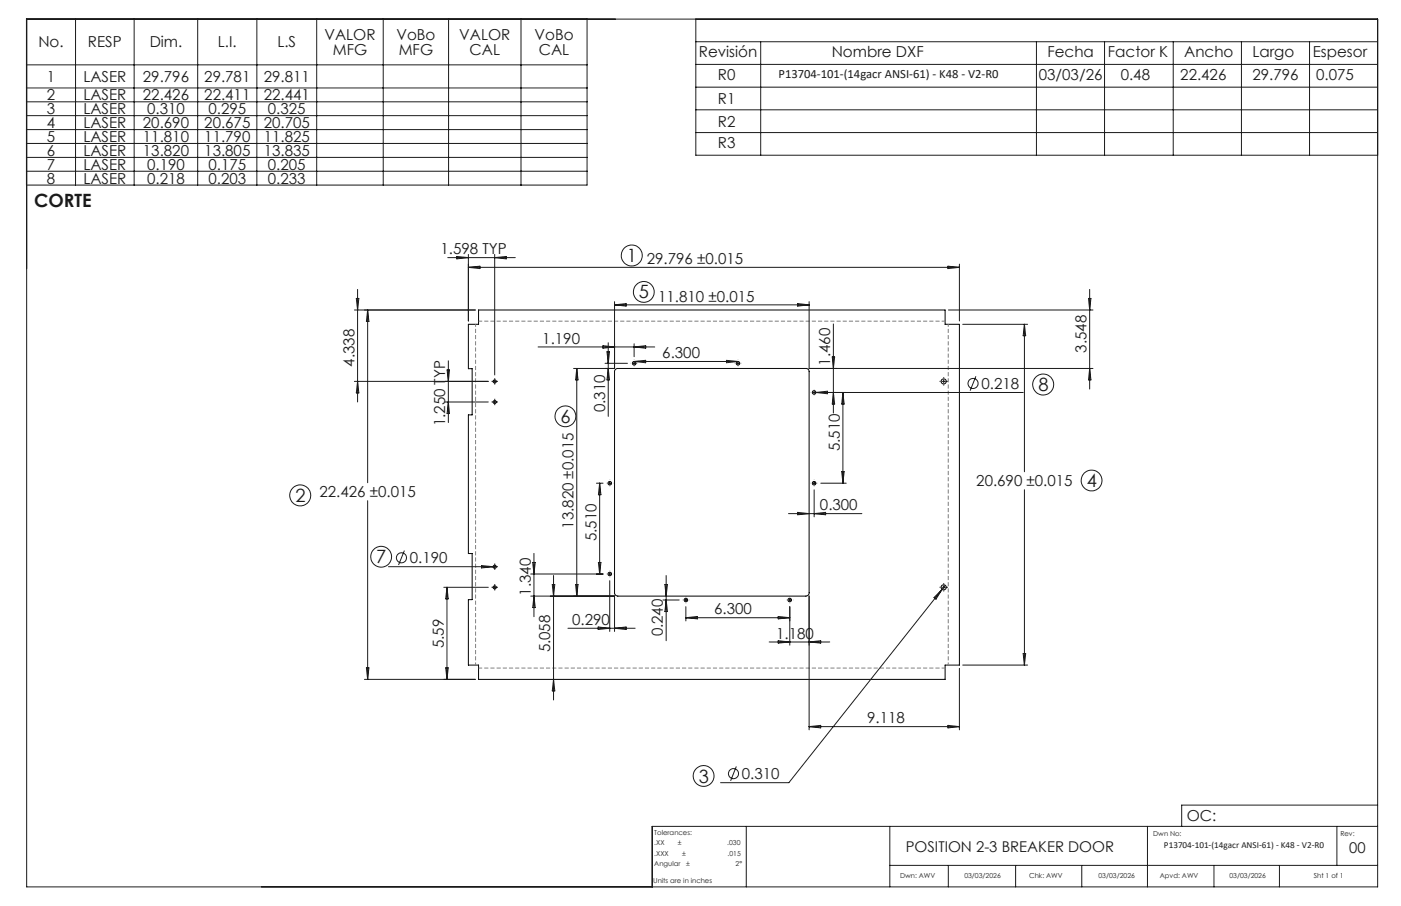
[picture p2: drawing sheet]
<svg xmlns="http://www.w3.org/2000/svg" width="432mm" height="279mm" viewBox="0 0 432 279" stroke-linecap="round" stroke-linejoin="round" font-family="sans-serif">
<g fill="none" stroke="#000" stroke-width=".31">
<path d="M147.5 95.6h143.8v4.4h4.4v105.1h-4.4v4.4h-143.8v-4.4h-3.1v-20.2h1.1v-14.2h-1.1v-42.7h1.1v-14.3h-1.1v-13.7h3.1zM189.7 113.9l.5-.3h58.2a.96 .96 0 0 1 1 1v68.2a1.02 1.02 0 0 1-1 1h-58a1.02 1.02 0 0 1-1-1v-68.4z"/>
<circle cx="152.5" cy="117.6" r=".49"/>
<circle cx="195.5" cy="112" r=".55"/>
<circle cx="227.5" cy="112" r=".55"/>
<circle cx="290.9" cy="117.6" r=".79"/>
<circle cx="152.5" cy="124" r=".49"/>
<circle cx="250.9" cy="121" r=".55"/>
<circle cx="187.9" cy="149" r=".56"/>
<circle cx="250.9" cy="149" r=".56"/>
<circle cx="152.5" cy="174.8" r=".49"/>
<circle cx="187.9" cy="177" r=".55"/>
<circle cx="152.5" cy="181.1" r=".49"/>
<circle cx="211.4" cy="185" r=".56"/>
<circle cx="243.4" cy="185" r=".56"/>
<circle cx="290.9" cy="181.1" r=".79"/>
</g>
<g fill="none" stroke="#191924" stroke-width=".31">
<path d="M8.1 5.8h172.8v51.3h-172.8zM8.2 5.9h416.4v267.6h-416.4zM23.3 5.8v51.3M41.3 5.8v51.3M60.9 5.8v51.3M79.2 5.8v51.3M97.6 5.8v51.3M118.1 5.8v51.3M138.3 5.8v51.3M160.6 5.8v51.3M214.5 12.9h210.1M214.5 5.9v42h210.1"/>
<path d="M214.5 19.9h210.1M234.5 12.9v35M319.4 12.9v35M340.4 12.9v35M361.6 12.9v35M382.6 12.9v35M403.6 12.9v35M8.1 20h172.8M8.1 27.1h172.8M8.1 31.4h172.8M8.1 35.7h172.8M8.1 40h172.8"/>
<path d="M214.5 26.9h210.1M214.5 33.9h210.1M8.1 44.2h172.8M8.1 48.5h172.8M8.1 52.8h172.8M214.5 40.9h210.1M138 79.4h20.8M140.8 79.1l3.6 .3-3.6 .4zM144.4 78.5v20.5M152.5 78.5v37.1M152.5 79.4l3.5-.3v.7zM109.2 95.6h37.3"/>
<path d="M109.8 92h.8l-.4 3.6zM110.2 89.3v34.7M113.3 95.6v53.3M113.3 95.6l.4 3.5h-.8zM144.4 82.4h151.3M144.4 82.4l3.5-.3v.7zM189.4 93v20.6h-12.6M189.4 94h60M189.4 94l3.6-.4v.8zM245.9 93.6l3.5 .4-3.5 .4zM249.4 93v20.6h87.5M256.9 99.9v27.5"/>
<path d="M292.2 82.1l3.5 .3-3.5 .4zM292.3 95.6h44.6M295.7 81.5v17.5M335.5 92h.7l-.4 3.6zM335.8 89.3v30.7M109.2 117.6h41.3M110.2 117.6l.4 3.6h-.8zM137.8 114.1h.7l-.3 3.5zM138.2 111.3v19M152 117.6h1M152.5 117.1v1M165.8 107h36"/>
<path d="M177.8 113.6l.4 3.6h-.8zM177.8 113.6v70.2M185.8 106.6l3.6 .4-3.6 .4zM186.5 112h6.9M187.1 108.5h.8l-.4 3.5zM187.5 113.6l.4 3.6h-.8zM187.5 105.7v22.7M194.9 112h1M195.4 111.5h32M195.4 111.5l3.6-.4v.8zM195.4 107l3.6-.4v.8zM195.4 106v4"/>
<path d="M195.4 111.5v1M223.9 111.1l3.5 .4-3.5 .4zM226.9 112h1.1M227.4 111.5v1M256.5 110.1h.7l-.3 3.5zM290.3 117.6h1.1M290.9 117.1v1M296.7 100h20M300.8 116l-1.8 4.5M315.7 100v45.5M315.7 100l.4 3.5h-.8zM335.8 113.6l.4 3.6h-.7z"/>
<path d="M137.2 124h13.3M138.2 124l.3 3.5h-.7zM152 124h1M152.5 123.5v1M250.4 121h65M250.9 120.5v1M251.5 121l3.5-.3v.7zM256.9 121l.3 3.6h-.7zM259.8 121v28M259.8 121l.4 3.6h-.8zM113.3 154.4v55.1M183.8 149h2.1"/>
<path d="M184.8 149v28M184.8 149l.4 3.6h-.8zM187.4 149h1M187.9 148.5v1M243 158.4h22.6M245.9 158l3.5 .4-3.5 .4zM250.4 149h1M250.9 148.5v1M250.9 151.1v8.3M250.9 158.4l3.6-.4v.8zM253 149h7.8M259.4 145.5h.8l-.4 3.5z"/>
<path d="M315.7 151v54.1M119.7 174.8h33.3M124.6 169.8l-1.8 4.4M148.4 174.4l3.6 .4-3.6 .4zM152.5 174.3v1M163.6 177h22.3M164.2 173.5h.8l-.4 3.5zM164.6 170.7v19.5M170.6 177.5v38.4M184.4 173.5h.8l-.4 3.5zM187.4 177h1M187.9 176.5v1"/>
<path d="M187.9 179.1v15.6M205.3 177.5v20.1M136.8 181.1h13.7M137.8 181.1v28.4M137.8 181.1l.3 3.6h-.7zM152 181.1h1M152.5 180.6v1M163.6 183.8h25.8M164.6 183.8l.4 3.6h-.8zM170.2 180.3h.8l-.4 3.5zM175 193.7h20.8M177.4 180.3h.8l-.4 3.5z"/>
<path d="M184.4 193.4l3.5 .3-3.5 .4zM189.4 183.8v10.9M189.4 193.7l3.6-.3v.7zM204.3 185h5M204.9 180.3h.8l-.4 3.5zM205.3 185l.4 3.6h-.8zM210.9 185h1M211.4 184.5v1M211.4 187.1v4.4M211.4 190.5h32M211.4 190.5l3.5-.4v.8zM237.1 198h18.6"/>
<path d="M239.9 190.1l3.5 .4-3.5 .4zM239.9 197.6l3.5 .4-3.5 .3zM242.9 185h1M243.4 184.5v1M243.4 187.1v11.9M249.4 183.8v41.3M249.4 198l3.5-.4v.7zM290.3 181.1h1.1M290.4 181.8l-47.3 59.6h-21M290.4 181.8l-1.9 3-.6-.5zM290.9 180.6v1M291.3 180.5l-.9 1.3"/>
<path d="M112.3 209.5h34.2M112.9 206h.8l-.4 3.5zM137.4 206h.7l-.3 3.5zM170.6 209.5l.4 3.6h-.8zM295.7 206.1v19M296.7 205.1h20M315.3 201.5h.8l-.4 3.6zM226.9 236.4l-1.7 4.4M249.4 224.1h46.3M249.4 224.1l3.5-.4v.8zM292.2 223.7l3.5 .4-3.5 .4zM230 254.8v18.7"/>
<path d="M274.2 254.8v18.7M353.7 254.8v18.7M412 254.8v12.1M424.6 254.8h-223.6v18.7M424.6 248.3h-60.4v6.5M274.2 266.9h150.4M292.3 266.9v6.6M313 266.9v6.6M333.4 266.9v6.6M374.2 266.9v6.6M394.3 266.9v6.6"/>
<circle cx="194.7" cy="78.8" r="3.2"/>
<circle cx="198.4" cy="90" r="3.2"/>
<circle cx="299.9" cy="118.3" r="1.56"/>
<circle cx="321.5" cy="118.6" r="3.2"/>
<circle cx="174.3" cy="128.4" r="3.2"/>
<circle cx="92.5" cy="152.8" r="3.2"/>
<circle cx="336.4" cy="148.2" r="3.2"/>
<circle cx="117.5" cy="171.7" r="3.2"/>
<circle cx="123.7" cy="172" r="1.56"/>
<circle cx="216.9" cy="239.3" r="3.2"/>
<circle cx="226.1" cy="238.6" r="1.56"/>
</g>
<g fill="none" stroke="#191924" stroke-width=".31" stroke-dasharray="15.2 1.3 1.3 1.3" stroke-linecap="butt">
<path d="M152 117.6h-.5M152.5 117.1v-.5M152.5 118.1v.5M153 117.6h.5M194.5 112h-.1M195.5 113v.1M226.5 112h-.1M227.5 113v.1M289.9 117.6h-.3M290.9 116.6v-.3M290.9 118.6v.3M291.9 117.6h.3"/>
<path d="M152 124h-.5M152.5 123.5v-.5M152.5 124.5v.4M153 124h.5M250.9 122v.1M251.9 121h.1M187.9 150v.1M188.9 149h.1M250.9 150v.1M251.9 149h.1M152 174.8h-.5M152.5 174.3v-.5"/>
<path d="M152.5 175.3v.4M153 174.8h.5M187.9 176v-.1M188.9 177h.1M152 181.1h-.5M152.5 180.6v-.5M152.5 181.6v.5M153 181.1h.5M211.4 186v.1M212.4 185h.1M243.4 186v.1M244.4 185h.1"/>
<path d="M289.9 181.1h-.3M290.9 180.1v-.3M290.9 182.1v.3M291.9 181.1h.3"/>
</g>
<path d="M291.3 99h-143.8M147.5 206h143.8" fill="none" stroke="#808080" stroke-width=".31" stroke-dasharray="1.3 .6" stroke-dashoffset=".2" stroke-linecap="butt"/>
<path d="M146.6 100v105.1M292.3 205.1v-105.1" fill="none" stroke="#808080" stroke-width=".31" stroke-dasharray="1.3 .6" stroke-dashoffset=".5" stroke-linecap="butt"/>
<g font-size="5.6" fill="#191924">
<text x="10.6" y="63.9">CORTE</text>
<text x="193.2" y="80.8">1</text>
<text x="196.9" y="92">5</text>
<text x="320" y="120.6">8</text>
<text x="172.8" y="130.4">6</text>
<text x="91" y="154.8">2</text>
<text x="334.9" y="150.2">4</text>
<text x="116" y="173.7">7</text>
<text x="215.3" y="241.4">3</text>
</g>
<g font-size="4.7" fill="#191924">
<text x="11.8" y="14.6">No.</text>
<text x="27.1" y="14.6">RESP</text>
<text x="46.1" y="14.6">Dim.</text>
<text x="67.2" y="14.6">L.I.</text>
<text x="85.5" y="14.6">L.S</text>
<text x="100" y="12.3">VALOR</text>
<text x="102.6" y="16.8">MFG</text>
<text x="122.2" y="12.3">VoBo</text>
<text x="122.9" y="16.8">MFG</text>
<text x="141.6" y="12.3">VALOR</text>
<text x="144.7" y="16.8">CAL</text>
<text x="164.7" y="12.3">VoBo</text>
<text x="166.1" y="16.8">CAL</text>
<text x="215.4" y="17.6">Revisión</text>
<text x="256.3" y="17.6">Nombre DXF</text>
<text x="322.8" y="17.5">Fecha</text>
<text x="341.5" y="17.5">Factor K</text>
<text x="365" y="17.5">Ancho</text>
<text x="386" y="17.5">Largo</text>
<text x="404.6" y="17.5">Espesor</text>
<text x="14.4" y="25.2">1</text>
<text x="25.7" y="25.2">LASER</text>
<text x="44.1" y="25.2">29.796</text>
<text x="63" y="25.2">29.781</text>
<text x="81.3" y="25.2">29.811</text>
<text x="221.3" y="24.6">R0</text>
<text x="320.2" y="24.7">03/03/26</text>
<text x="345.4" y="24.7">0.48</text>
<text x="363.8" y="24.7">22.426</text>
<text x="386" y="24.7">29.796</text>
<text x="405.7" y="24.7">0.075</text>
<text x="14.4" y="30.9">2</text>
<text x="14.4" y="35.2">3</text>
<text x="25.7" y="30.9">LASER</text>
<text x="25.7" y="35.2">LASER</text>
<text x="44.1" y="30.9">22.426</text>
<text x="45.3" y="35.2">0.310</text>
<text x="63" y="30.9">22.411</text>
<text x="64.3" y="35.2">0.295</text>
<text x="81.3" y="30.9">22.441</text>
<text x="82.6" y="35.2">0.325</text>
<text x="221.3" y="32.1">R1</text>
<text x="14.4" y="39.5">4</text>
<text x="25.7" y="39.5">LASER</text>
<text x="44.1" y="39.5">20.690</text>
<text x="63" y="39.5">20.675</text>
<text x="81.3" y="39.5">20.705</text>
<text x="221.3" y="39.1">R2</text>
<text x="14.4" y="43.8">5</text>
<text x="25.7" y="43.8">LASER</text>
<text x="44.1" y="43.8">11.810</text>
<text x="63" y="43.8">11.790</text>
<text x="81.3" y="43.8">11.825</text>
<text x="221.3" y="45.8">R3</text>
<text x="14.4" y="48.1">6</text>
<text x="14.4" y="52.3">7</text>
<text x="25.7" y="48.1">LASER</text>
<text x="25.7" y="52.3">LASER</text>
<text x="44.1" y="48.1">13.820</text>
<text x="45.3" y="52.3">0.190</text>
<text x="63" y="48.1">13.805</text>
<text x="64.3" y="52.3">0.175</text>
<text x="81.3" y="48.1">13.835</text>
<text x="82.6" y="52.3">0.205</text>
<text x="14.4" y="56.6">8</text>
<text x="25.7" y="56.6">LASER</text>
<text x="45.3" y="56.6">0.218</text>
<text x="64.3" y="56.6">0.203</text>
<text x="82.6" y="56.6">0.233</text>
<text x="135.7" y="78.4">1.598 TYP</text>
<text x="199.4" y="81.4">29.796 ±0.015</text>
<text x="202.8" y="93">11.810 ±0.015</text>
<text x="167.1" y="106">1.190</text>
<text x="109.2" y="113.1" transform="rotate(-90 109.2 113.1)">4.338</text>
<text x="204.1" y="110.5">6.300</text>
<text x="255.9" y="112.8" transform="rotate(-90 255.9 112.8)">1.460</text>
<text x="334.9" y="108.7" transform="rotate(-90 334.9 108.7)">3.548</text>
<text x="302.5" y="120">0.218</text>
<text x="137.2" y="131.5" transform="rotate(-90 137.2 131.5)">1.250 TYP</text>
<text x="186.5" y="127.1" transform="rotate(-90 186.5 127.1)">0.310</text>
<text x="258.8" y="139.1" transform="rotate(-90 258.8 139.1)">5.510</text>
<text x="300.9" y="150">20.690 ±0.015</text>
<text x="98.5" y="153.4">22.426 ±0.015</text>
<text x="252.7" y="157.4">0.300</text>
<text x="176.8" y="163.1" transform="rotate(-90 176.8 163.1)">13.820 ±0.015</text>
<text x="183.8" y="166.9" transform="rotate(-90 183.8 166.9)">5.510</text>
<text x="126.3" y="173.7">0.190</text>
<text x="163.6" y="183.7" transform="rotate(-90 163.6 183.7)">1.340</text>
<text x="220.1" y="189.5">6.300</text>
<text x="176.4" y="192.7">0.290</text>
<text x="204.3" y="196.3" transform="rotate(-90 204.3 196.3)">0.240</text>
<text x="239.2" y="196.9">1.180</text>
<text x="136.8" y="199.9" transform="rotate(-90 136.8 199.9)">5.59</text>
<text x="169.6" y="201.2" transform="rotate(-90 169.6 201.2)">5.058</text>
<text x="267.3" y="223.1">9.118</text>
<text x="228.7" y="240.3">0.310</text>
<text x="365.8" y="253.1">OC:</text>
</g>
<g font-size="4.6" fill="#191924">
<text x="279.2" y="262.7">POSITION 2-3 BREAKER DOOR</text>
<text x="415.9" y="263">00</text>
</g>
<text font-size="3.9" fill="#191924" x="239.9" y="24">P13704-101-(14gacr ANSI-61) - K48 - V2-R0</text>
<text font-size="2.8" fill="#191924" x="358.8" y="261.5">P13704-101-(14gacr ANSI-61) - K48 - V2-R0</text>
<g font-size="2.1" fill="#191924">
<text x="201.7" y="257.6">Tolerances:</text>
<text x="355.4" y="257.8">Dwn No:</text>
<text x="413.1" y="257.8">Rev:</text>
<text x="201.7" y="260.7">.XX</text>
<text x="201.7" y="263.9">.XXX</text>
<text x="208.9" y="260.7">±</text>
<text x="210.2" y="263.9">±</text>
<text x="224.1" y="260.7">.030</text>
<text x="224.3" y="263.9">.015</text>
<text x="201.7" y="267">Angular</text>
<text x="211.5" y="267">±</text>
<text x="226.7" y="267">2°</text>
<text x="201.3" y="272.3">Units are in inches</text>
<text x="277.4" y="270.7">Dwn: AWV</text>
<text x="297.2" y="270.7">03/03/2026</text>
<text x="317.2" y="270.7">Chk: AWV</text>
<text x="338.6" y="270.7">03/03/2026</text>
<text x="357.5" y="270.7">Apvd: AWV</text>
<text x="378.9" y="270.7">03/03/2026</text>
<text x="404.9" y="270.7">Sht 1 of 1</text>
</g>
</svg>
